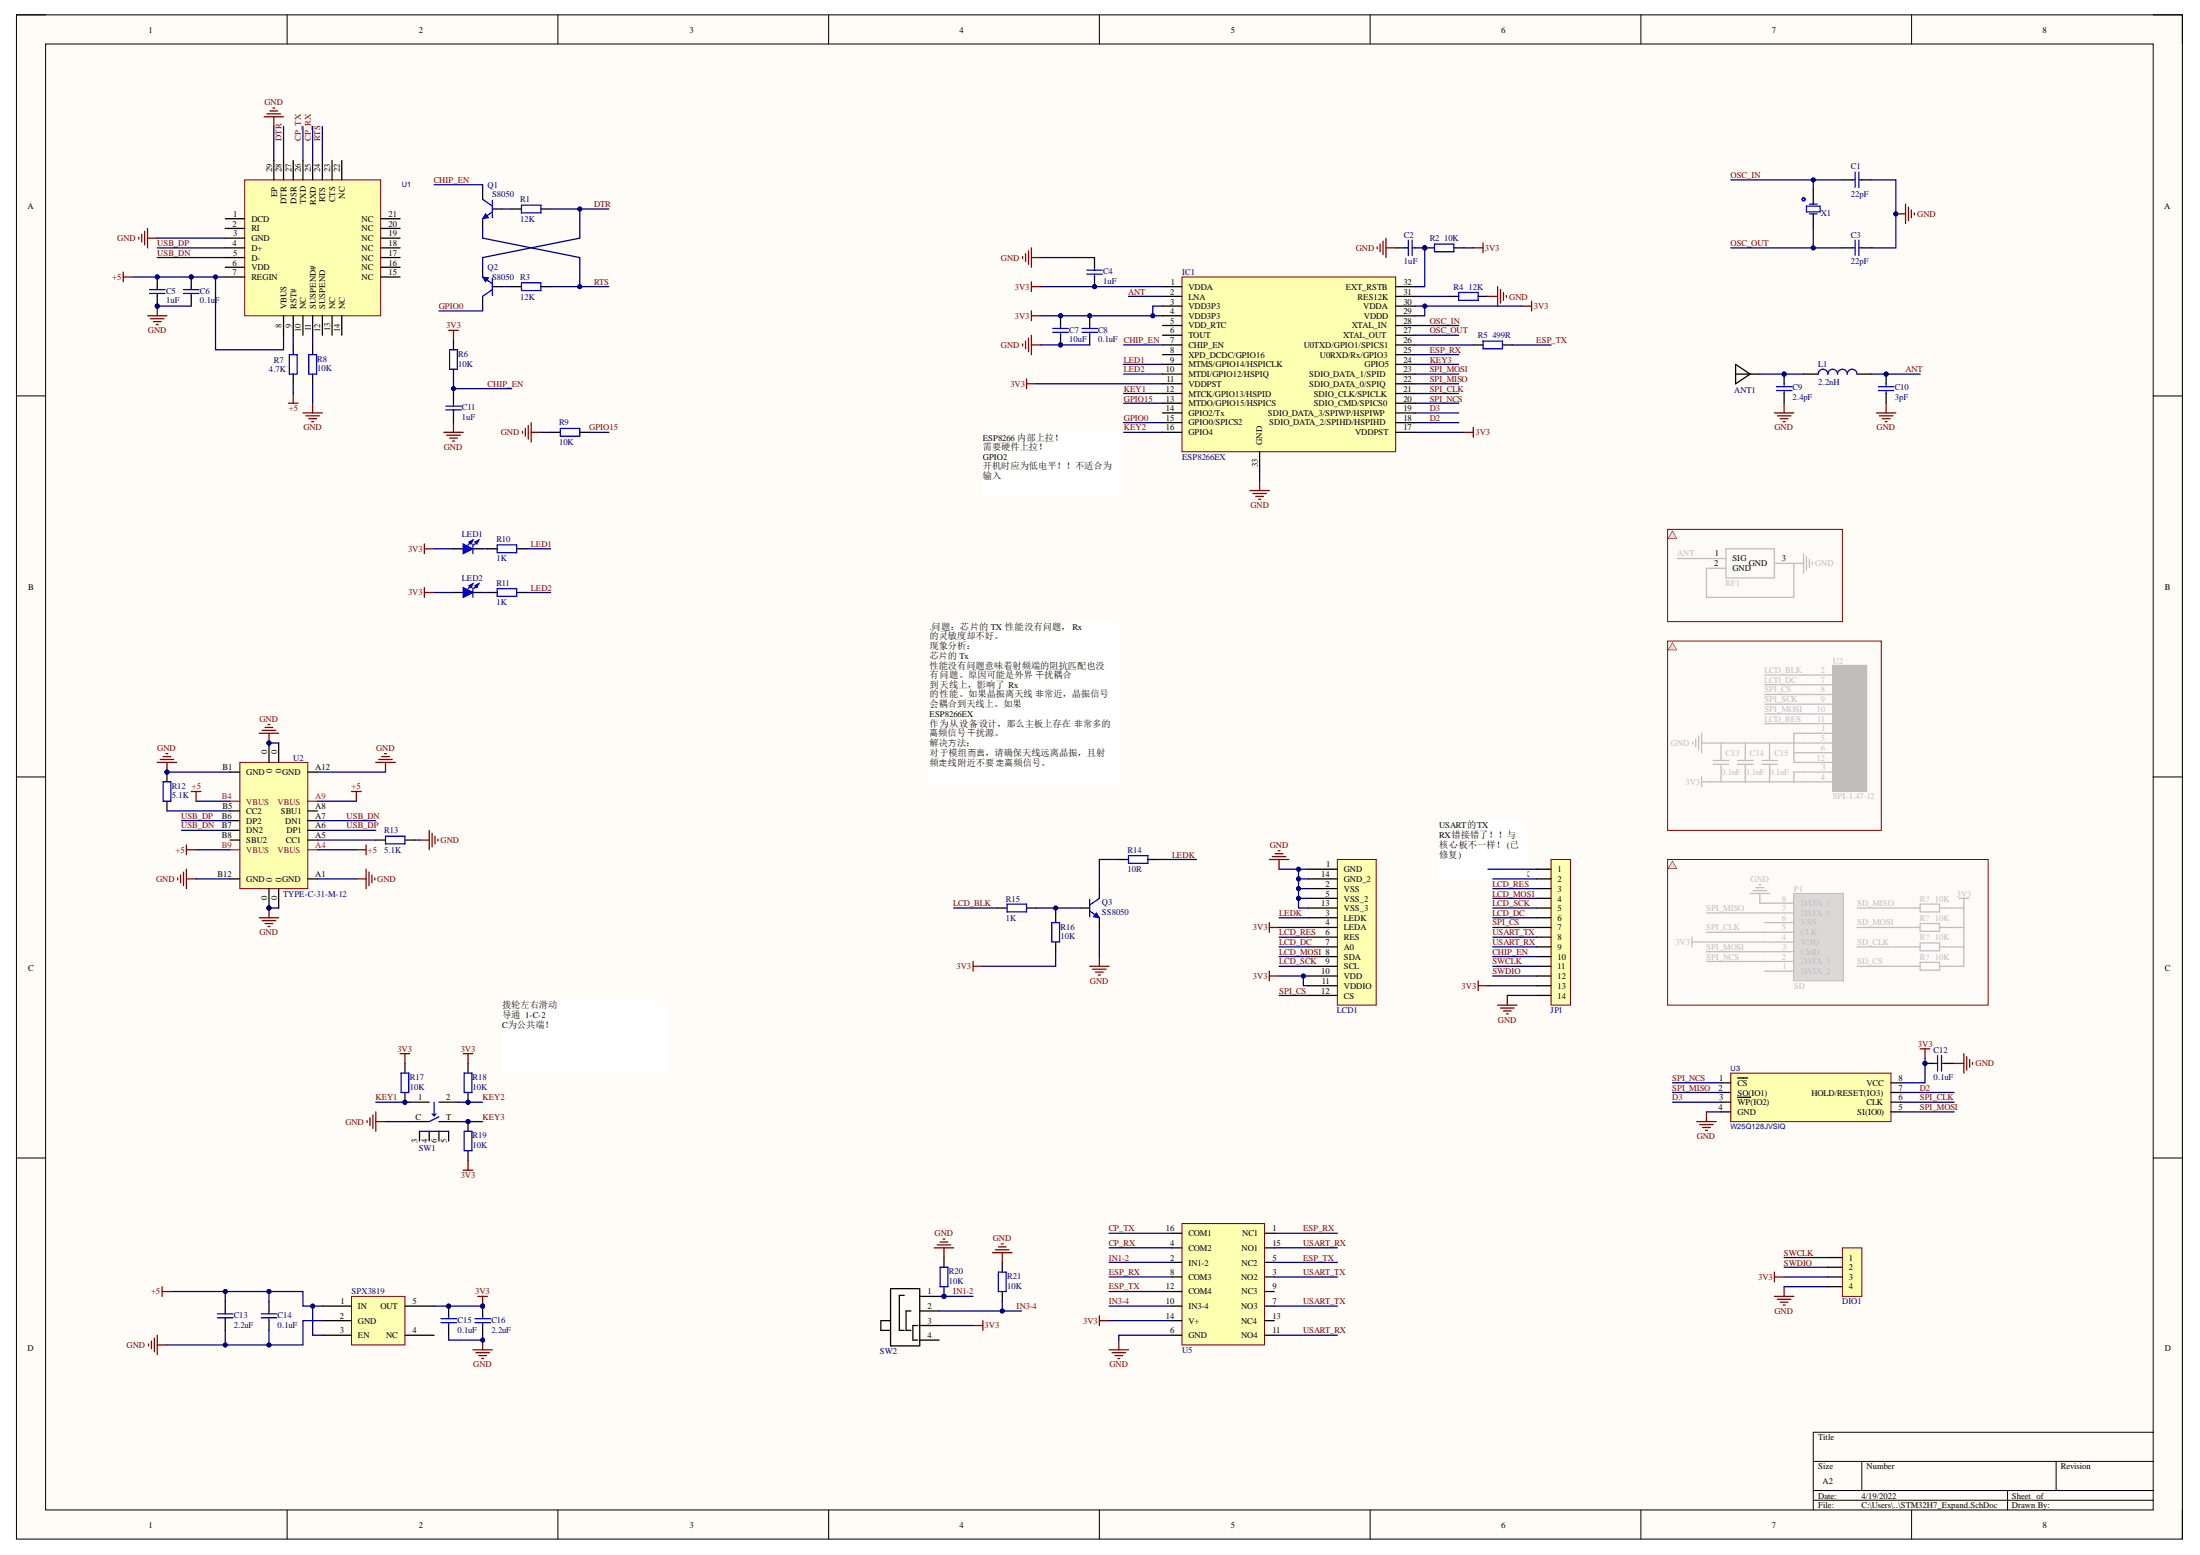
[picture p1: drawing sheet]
# Altium project STM32H7_Expand.PrjPcb
1 sheet, 66 parts. Net scope: global (net labels, ports and power ports of the same name join across sheets).
Board file: STM32H7_Expand.PcbDoc

## Sheet STM32H7_Expand.SchDoc
size A2; SheetNumber: 1; SheetTotal: 1

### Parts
(Parts that share a designator on the sheet are numbered #1, #2 ... from top to bottom, then left to right.)
ANT1  AN9520-245  [AN9520-245]  (value not drawn)
C1  22pF  [C0603_L]
C2  1uF  [C0603_L]
C3  22pF  [C0603_L]
C4  1uF  [C0603_L]
C5  1uF  [C0603_L]
C6  0.1uF  [C0603_L]
C7  10uF  [C0603_L]
C8  0.1uF  [C0603_L]
C9  2.4pF  [C0402_L]
C10  3pF  [C0402_L]
C11  1uF  [C0603_L]
C12  0.1uF  [C0603_L]
C13#1  0.1uF  [C0603_L]  (masked out: inside a compile mask, not in the netlist)
C13#2  2.2uF  [C0603_L]
C14#1  0.1uF  [C0603_L]  (masked out: inside a compile mask, not in the netlist)
C14#2  0.1uF  [C0603_L]
C15#1  0.1uF  [C0603_L]  (masked out: inside a compile mask, not in the netlist)
C15#2  0.1uF  [C0603_L]
C16  2.2uF  [C0603_L]
DIO1  HDR-1X4  [MX 1.25-WS-4P]  (value not drawn)
IC1  ESP8266EX  [QFN32 5x5_L]
JP1  FH34SRJ-14S-0.5SH(50)  [FH34SRJ-14S-0.5SH(50)]  (value not drawn)
L1  2.2nH  [L0402]
LCD1  SPI144-14  [FPC-0.8-14P]  (value not drawn)
LED1  (no value)  [LED0603_R]
LED2  (no value)  [LED0603_B]
P1  SD  [TF-01A]  (masked out: inside a compile mask, not in the netlist)
Q1  S8050  [SOT23-3N]
Q2  S8050  [SOT23-3N]
Q3  SS8050  [SOT23-3N]
R1  12K  [R0603_L]
R2  10K  [R0603_L]
R3  12K  [R0603_L]
R4  12K  [R0603_L]
R5  499R  [R0603_L]
R6  10K  [R0603_L]
R7  4.7K  [R0603_L]
R8  10K  [R0603_L]
R9  10K  [R0603_L]
R10  1K  [R0603_L]
R11  1K  [R0603_L]
R12  5.1K  [R0603_L]
R13  5.1K  [R0603_L]
R14  10R  [R0603_L]
R15  1K  [R0603_L]
R16  10K  [R0603_L]
R17  10K  [R0603_L]
R18  10K  [R0603_L]
R19  10K  [R0603_L]
R20  10K  [R0603_L]
R21  10K  [R0603_L]
R?#1  10K  [RES_0402]  (masked out: inside a compile mask, not in the netlist)
R?#2  10K  [RES_0402]  (masked out: inside a compile mask, not in the netlist)
R?#3  10K  [RES_0402]  (masked out: inside a compile mask, not in the netlist)
R?#4  10K  [RES_0402]  (masked out: inside a compile mask, not in the netlist)
RF1  BWIPX-1-001E  [IPEX-SMD_BWIPX-1-001E]  (value not drawn)  (masked out: inside a compile mask, not in the netlist)
SW1  TM-2023  [SW-SMD_TM-2023-1]  (value not drawn)
SW2  MSK13C02  [SW-SMD_MSK13C02-SZ]  (value not drawn)
U1  CP2102-GMR  [QFN28 5x5]  (value not drawn)
U2#1  SPI-1.47-12  [FPC-0.7-12P]  (masked out: inside a compile mask, not in the netlist)
U2#2  TYPE-C-31-M-12  [TYPE-C-31-M-12]
U3  W25Q128JVSIQ  [SOIC-8W]
U4  SPX3819  [SOT23-5L]
U5  RS2299XTQC16  [QFN16 3x3_L]  (value not drawn)
X1  NX1612SA-26MHZ-STD-CIS-1  [OSC-SMD_4P-L1.6-W1.2-BL]  (value not drawn)

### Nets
3V3: C4.1 C7.2 C8.2 C12.1 C15#2.2 C16.2 DIO1.3 IC1.1(VDDA) IC1.3(VDD3P3) IC1.4(VDD3P3) IC1.11(VDDPST) IC1.17(VDDPST) IC1.29(VDDD) IC1.30(VDDA) JP1.13 LCD1.4(LEDA) LCD1.10(VDD) LCD1.11(VDDIO) LED1.1(A) LED2.1(A) R2.2 R6.1 R16.1 R17.1 R18.1 R19.2 SW2.3 U3.8(VCC) U4.5(OUT) U5.14(V+)
+5: C5.2 C6.2 C13#2.2 C14#2.2 JP1.1 R7.2 U1.7(REGIN) U1.8(VBUS) U2#2.A4(VBUS) U2#2.A9(VBUS) U2#2.B4(VBUS) U2#2.B9(VBUS) U4.1(IN) U4.3(EN)
GND: C1.1 C2.2 C3.1 C4.2 C5.1 C6.1 C7.1 C8.1 C9.1 C10.1 C11.1 C12.2 C13#2.1 C14#2.1 C15#2.1 C16.1 DIO1.4 IC1.33(GND) JP1.14 LCD1.1(GND) LCD1.2(VSS) LCD1.5(VSS_2) LCD1.13(VSS_3) LCD1.14(GND_2) Q3.2(E) R4.2 R8.2 R9.1 R12.2 R13.1 R20.1 R21.1 SW1.C U1.3(GND) U1.29(EP) U2#2.0 U2#2.A1(GND) U2#2.A12(GND) U2#2.B1(GND) U2#2.B12(GND) U3.4(GND) U4.2(GND) U5.6(GND)
ANT: C10.2 IC1.2(LNA) L1.2
CHIP_EN: C11.2 IC1.7(CHIP_EN) JP1.10 Q1.3(C) R6.2
CP_RX: U1.25(RXD) U5.4(COM2)
CP_TX: U1.26(TXD) U5.16(COM1)
D2: IC1.18(SDIO_DATA_2/SPIHD/HSPIHD) U3.7(HOLD/RESET(IO3))
D3: IC1.19(SDIO_DATA_3/SPIWP/HSPIWP) U3.3(~{WP}(IO2))
DTR: Q2.2(E) R1.2 U1.28(DTR)
ESP_RX: IC1.25(U0RXD/Rx/GPIO3) U5.1(NC1) U5.8(COM3)
ESP_TX: R5.2 U5.5(NC2) U5.12(COM4)
GPIO0: IC1.15(GPIO0/SPICS2) Q2.3(C)
GPIO15: IC1.13(MTDO/GPIO15/HSPICS) R9.2
IN1-2: R20.2 SW2.1 U5.2(IN1-2)
IN3-4: R21.2 SW2.2 U5.10(IN3-4)
KEY1: IC1.12(MTCK/GPIO13/HSPID) R17.2 SW1.1
KEY2: IC1.16(GPIO4) R18.2 SW1.2
KEY3: IC1.24(GPIO5) R19.1 SW1.T
LCD_BLK: JP1.2 R15.1
LCD_DC: JP1.6 LCD1.7(A0)
LCD_MOSI: JP1.4 LCD1.8(SDA)
LCD_RES: JP1.3 LCD1.6(RES)
LCD_SCK: JP1.5 LCD1.9(SCL)
LED1: IC1.9(MTMS/GPIO14/HSPICLK) R10.2
LED2: IC1.10(MTDI/GPIO12/HSPIQ) R11.2
LEDK: LCD1.3(LEDK) R14.1
OSC_IN: C1.2 IC1.28(XTAL_IN) X1.1(IN)
OSC_OUT: C3.2 IC1.27(XTAL_OUT) X1.3(OUT)
RTS: Q1.2(E) R3.2 U1.24(RTS)
SPI_CLK: IC1.21(SDIO_CLK/SPICLK) U3.6(CLK)
SPI_CS: JP1.7 LCD1.12(CS)
SPI_MISO: IC1.22(SDIO_DATA_0/SPIQ) U3.2(SO(IO1))
SPI_MOSI: IC1.23(SDIO_DATA_1/SPID) U3.5(SI(IO0))
SPI_NCS: IC1.20(SDIO_CMD/SPICS0) U3.1(~{CS})
SWCLK: DIO1.1 JP1.11
SWDIO: DIO1.2 JP1.12
USART_RX: JP1.9 U5.11(NO4) U5.15(NO1)
USART_TX: JP1.8 U5.3(NO2) U5.7(NO3)
USB_DN: U1.5(D-) U2#2.A7(DN1) U2#2.B7(DN2)
USB_DP: U1.4(D+) U2#2.A6(DP1) U2#2.B6(DP2)
NetANT1_1: ANT1.1 C9.2 L1.1
NetC2_1: C2.1 IC1.32(EXT_RSTB) R2.1
NetIC1_26: IC1.26(U0TXD/GPIO1/SPICS1) R5.1
NetIC1_31: IC1.31(RES12K) R4.1
NetLED1_2: LED1.2(K) R10.1
NetLED2_2: LED2.2(K) R11.1
NetQ1_1: Q1.1(B) R1.1
NetQ2_1: Q2.1(B) R3.1
NetQ3_1: Q3.1(B) R15.2 R16.2
NetQ3_3: Q3.3(C) R14.2
NetR7_1: R7.1 U1.9(RST#)
NetR8_1: R8.1 U1.11(SUSPEND#)
NetR12_1: R12.1 U2#2.B5(CC2)
NetR13_2: R13.2 U2#2.A5(CC1)

Not connected (* = marked no-connect by the designer): IC1 5(VDD_RTC) 6(TOUT) 8(XPD_DCDC/GPIO16) 14(GPIO2/Tx); SW1 3 4 5 6; SW2 4; U1 1(DCD) 2(RI) 6(VDD) 10(NC) 12(SUSPEND) 13(NC) 14(NC) 15(NC) 16(NC) 17(NC) 18(NC) 19(NC) 20(NC) 21(NC) 22(NC) 23(CTS) 27(DSR); U2#2 A8(SBU1) B8(SBU2); U4 4(NC); U5 9(NC3) 13(NC4); X1 2(GND) 4(GND)

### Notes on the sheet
- ESP8266 内部上拉！ 需要硬件上拉！
  GPIO2 开机时应为低电平！！不适合为输入
- .问题：芯⽚的 TX 性能没有问题，Rx 的灵敏度却不好。
  现象分析：
  芯⽚的 Tx 性能没有问题意味着射频端的阻抗匹配也没有问题。原因可能是外界⼲扰耦合
  到天线上，影响了 Rx 的性能。如果晶振离天线⾮常近，晶振信号会耦合到天线上。如果
  ESP8266EX 作为从设备设计，那么主板上存在⾮常多的⾼频信号⼲扰源。
  解决⽅法：
  对于模组⽽⾔，请确保天线远离晶振，且射频⾛线附近不要⾛⾼频信号。
- USART的TX RX错接错了！！与核心板不一样！(已修复)
- (near R18) 拨轮左右滑动
  导通  1-C-2
  C为公共端！
